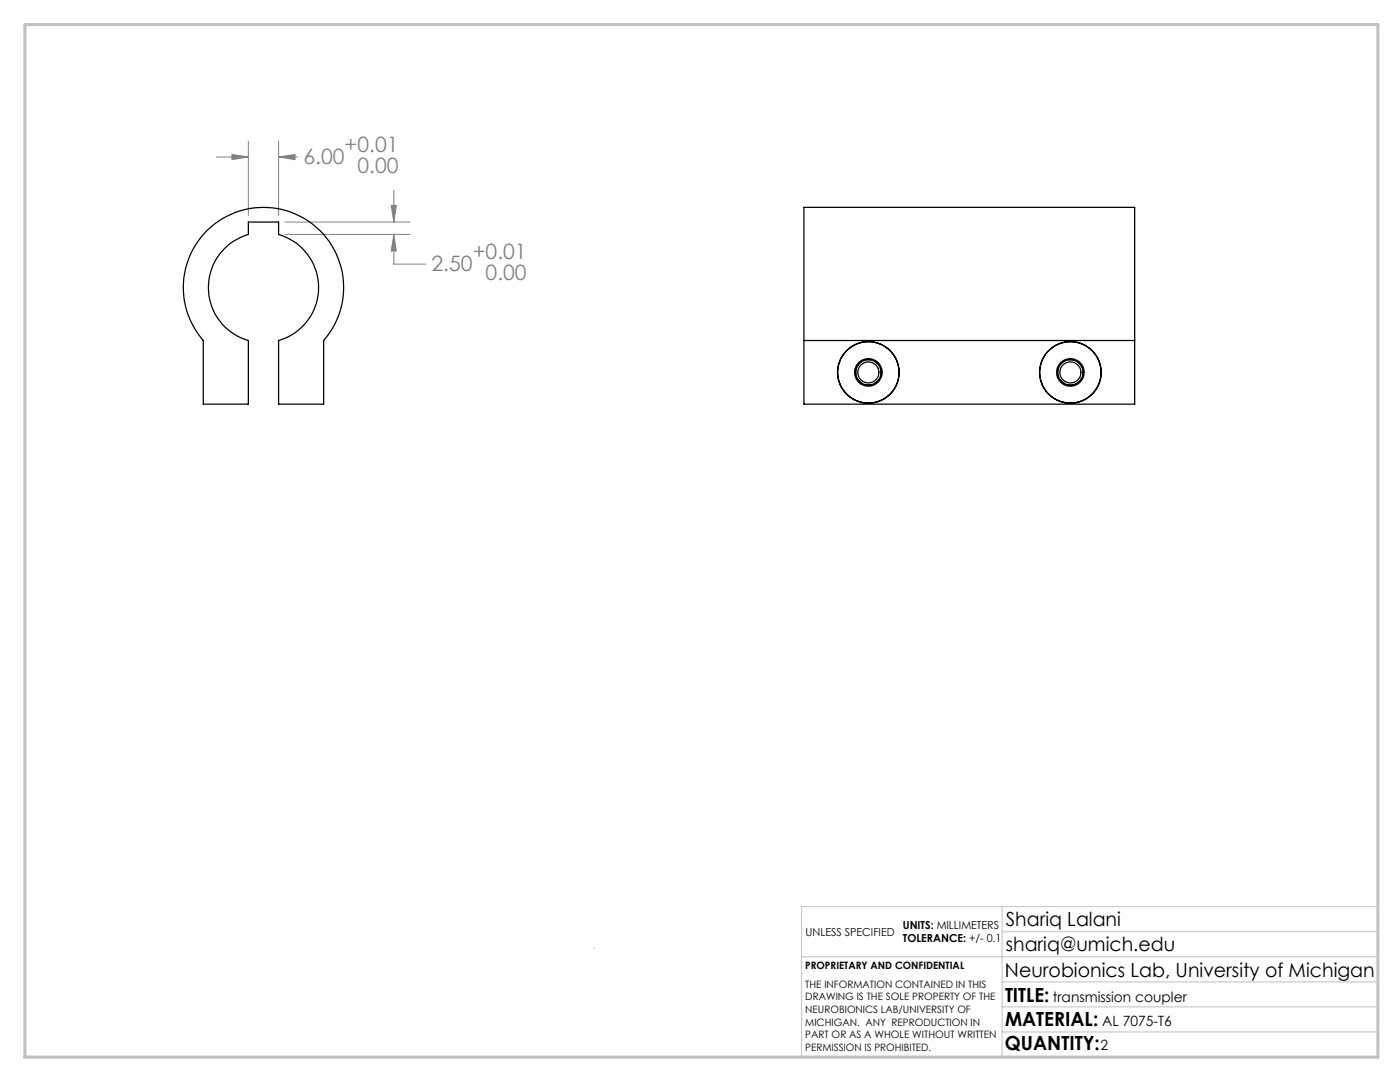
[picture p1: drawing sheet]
<svg xmlns="http://www.w3.org/2000/svg" width="279mm" height="216mm" viewBox="0 0 279 216" stroke-linecap="round" stroke-linejoin="round" font-family="sans-serif">
<path d="M43.2 31.3h6.4M46.3 30.8l3.3 .5-3.3 .6zM49.6 28.2v14.8M55.6 31.3l3.3-.5v1.1zM55.6 28.2v14.8M55.6 31.3h3.8M78.6 38v6.3M56.9 46.8h24.9M56.9 44.3h24.9M78.1 41h1l-.5 3.3zM78.6 46.8l.5 3.3h-1zM78.6 46.8v5.9h6.3" fill="none" stroke="#808080" stroke-width=".2"/>
<path d="M175.8 74.3a2.5 2.5 0 0 1-3.7 2.2 2.5 2.5 0 0 1-.2-4.3 2.5 2.5 0 0 1 3.9 1.9v.2M211.1 74.3a2.5 2.5 0 0 1 3.7-2.2 2.5 2.5 0 0 1 .2 4.3 2.5 2.5 0 0 1-3.9-1.9v-.2" fill="none" stroke="#000" stroke-width=".2" stroke-dasharray="1.3 .6" stroke-dashoffset=".4" stroke-linecap="butt"/>
<path d="M118.6 189.2v.1M160 190.9h115M200 185.9h75M200 180.9v30M200 195.9h75M275 180.9h-115v30M200 205.9h75M200 200.9h75" fill="none" stroke="#c0c0c0" stroke-width=".2"/>
<path d="M5 4.9h270v206h-270z" fill="none" stroke="#c0c0c0" stroke-width=".6"/>
<path d="M55.6 31.3l3.3-.5v1.1zM46.3 30.8l3.3 .5-3.3 .6zM78.6 46.8l.5 3.3h-1zM78.1 41h1l-.5 3.3z" fill="#808080"/>
<g fill="none" stroke="#000" stroke-width=".25">
<path d="M41.3 46a16 16 0 0 1 22.2-.3 16 16 0 0 1 1.1 22.2v12.7h-9v-12.7a11 11 0 0 0 8-10.5 11 11 0 0 0-8-10.6v-2.5h-6v2.5a11 11 0 0 0-8 10.6 11 11 0 0 0 8 10.5v12.7h-9v-12.7a16 16 0 0 1 .7-21.9zM160.4 67.9v-26.5h66v26.5M160.4 67.9v12.7h66v-12.7M160.4 67.9h66"/>
<circle cx="173.3" cy="74.3" r="2.75"/>
<circle cx="173.3" cy="74.3" r="6.1"/>
<circle cx="173.3" cy="74.3" r="2.52"/>
<circle cx="173.3" cy="74.3" r="2.09"/>
<circle cx="213.6" cy="74.3" r="6.1"/>
<circle cx="213.6" cy="74.3" r="2.75"/>
<circle cx="213.6" cy="74.3" r="2.53"/>
<circle cx="213.6" cy="74.3" r="2.1"/>
</g>
<g font-size="4.2" fill="#808080">
<text x="60.6" y="32.7">6.00</text>
<text x="68.8" y="30.4">+0.01</text>
<text x="71.3" y="34.5">0.00</text>
<text x="94.3" y="51.8">+0.01</text>
<text x="86.1" y="54.1">2.50</text>
<text x="96.9" y="55.9">0.00</text>
</g>
<g font-size="3.9">
<text x="200.7" y="184.8">Shariq Lalani</text>
<text x="200.7" y="189.8">shariq@umich.edu</text>
<text x="200.6" y="194.9">Neurobionics Lab, University of Michigan</text>
<text x="200.6" y="199.8">TITLE:</text>
<text x="200.6" y="209.5">QUANTITY:</text>
<text x="200.6" y="204.6">MATERIAL:</text>
</g>
<g font-size="2.8">
<text x="210.1" y="199.8">transmission coupler</text>
<text x="219.7" y="209.5">2</text>
<text x="220" y="204.6">AL 7075-T6</text>
</g>
<g font-size="2.2">
<text x="180.2" y="185.3">UNITS: MILLIMETERS</text>
<text x="160.8" y="186.8">UNLESS SPECIFIED</text>
<text x="180.2" y="188">TOLERANCE: +/- 0.1</text>
</g>
<g font-size="2">
<text x="160.7" y="193.4">PROPRIETARY AND CONFIDENTIAL</text>
<text x="160.7" y="197.1">THE INFORMATION CONTAINED IN THIS</text>
<text x="160.7" y="199.6">DRAWING IS THE SOLE PROPERTY OF THE</text>
<text x="160.7" y="202.1">NEUROBIONICS LAB/UNIVERSITY OF</text>
<text x="160.7" y="204.6">MICHIGAN. ANY REPRODUCTION IN</text>
<text x="160.7" y="207.2">PART OR AS A WHOLE WITHOUT WRITTEN</text>
<text x="160.7" y="209.7">PERMISSION IS PROHIBITED.</text>
</g>
</svg>
